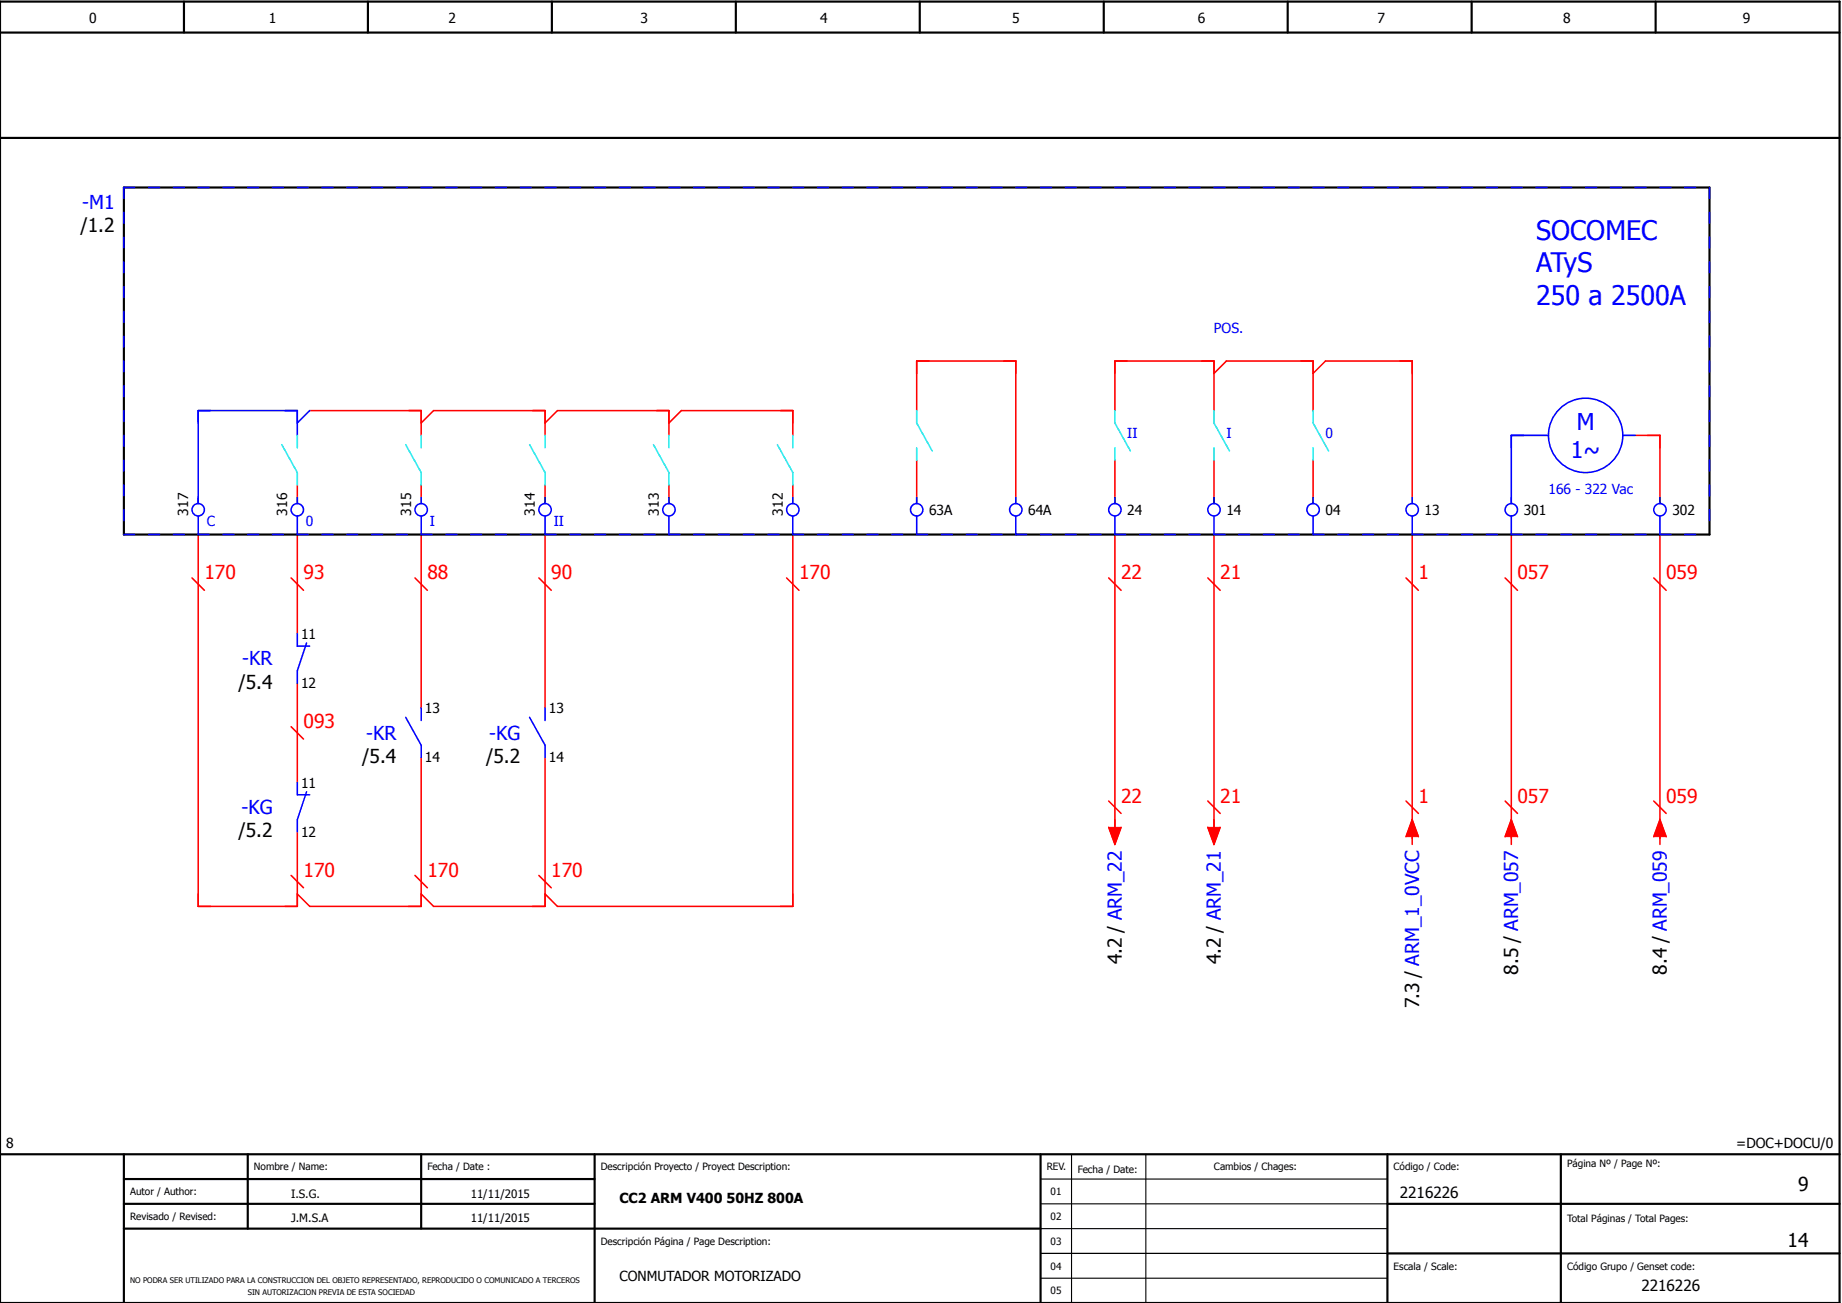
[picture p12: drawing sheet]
<svg xmlns="http://www.w3.org/2000/svg" width="297mm" height="210mm" viewBox="0 0 297 210" stroke-linecap="round" stroke-linejoin="round" font-family="sans-serif">
<g fill="none" stroke="#000" stroke-width=".35">
<path d="M0 5.3h297M0 .3h297v210h-297zM29.7 .3v5M59.4 .3v5M89.1 .3v5M118.8 .3v5M148.5 .3v5M178.2 .3v5M207.9 .3v5M237.6 .3v5M267.3 .3v5M0 22.3h297"/>
<path d="M20 30.3h256v56h-256zM0 186.3h297M20 186.3v24M20 190.3h76M20 194.3h76M20 198.3h148M40 186.3v12M68 186.3v12M96 186.3v24M168 186.3v24M224 194.3h73M224 186.3v24"/>
<path d="M252 186.3v24M224 202.3h73"/>
</g>
<path d="M168 190.3h56M168 194.3h56M168 198.3h56M173 186.3v24M185 186.3v24M168 202.3h56M168 206.3h56" fill="none" stroke="#000" stroke-width=".18"/>
<g fill="none" stroke="#f00" stroke-width=".25">
<path d="M48 78.3v3M50 66.3h18v4M68 78.3v3M68 68.3l2-2h18v4M88 78.3v3M88 68.3l2-2h18v4M108 68.3l2-2h18v4M108 78.3v3M128 78.3v3M148 66.3v-8h16v23M148 74.3v7M180 66.3v-8h16v8"/>
<path d="M180 74.3v7M196 60.3l2-2h14v8M196 74.3v7M212 60.3l2-2h14v23M212 74.3v7M264 70.3h4v11M31 93.3l2 2M32 86.3v60h16v-12M47 93.3l2 2M48 86.3v16M67 93.3l2 2M68 86.3v28"/>
<path d="M87 93.3l2 2M88 86.3v28M127 93.3l2 2M128 86.3v60h-38l-2-2M179 93.3l2 2M180 86.3v49M195 93.3l2 2M196 86.3v49M227 93.3l2 2M228 86.3v50M243 93.3l2 2M244 86.3v50"/>
<path d="M267 93.3l2 2M268 86.3v50M47 117.3l2 2M48 110.3v16M68 122.3v24h-18l-2-2M88 122.3v24h-18l-2-2M179 129.3l2 2M179 133.5l1 2.8 1-2.8M195 129.3l2 2M195 133.5l1 2.8 1-2.8M227 129.3l2 2M227 135l1-2.7 1 2.7"/>
<path d="M243 129.3l2 2M243 135l1-2.7 1 2.7M267 129.3l2 2M267 135l1-2.7 1 2.7M47 141.3l2 2M67 141.3l2 2M87 141.3l2 2"/>
</g>
<g fill="none" stroke="#00f" stroke-width=".25">
<path d="M48 70.3v-4h-16v15M50 66.3l-2 2M250 70.3h-6v11M262 70.3h2M32 83.3v3M48 80.3v1M48 83.3v3M68 80.3v1M68 83.3v3M88 80.3v1M88 83.3v3M108 80.3v1"/>
<path d="M108 83.3v3M128 80.3v1M128 83.3v3M148 80.3v1M148 83.3v3M164 80.3v1M164 83.3v3M180 80.3v1M180 83.3v3M196 80.3v1M196 83.3v3M212 80.3v1"/>
<path d="M212 83.3v3M228 80.3v1M228 83.3v3M244 83.3v3M268 80.3v1M268 83.3v3M48 102.3v2h2M49.5 103.8l-1.5 4.5v2M65.5 115.8l2.5 4.5v2M68 114.3v2M85.5 115.8l2.5 4.5v2M88 114.3v2"/>
<path d="M48 126.3v2h2M49.5 127.8l-1.5 4.5v2"/>
<circle cx="256" cy="70.3" r="6"/>
<circle cx="32" cy="82.3" r="1"/>
<circle cx="48" cy="82.3" r="1"/>
<circle cx="68" cy="82.3" r="1"/>
<circle cx="88" cy="82.3" r="1"/>
<circle cx="108" cy="82.3" r="1"/>
<circle cx="128" cy="82.3" r="1"/>
<circle cx="148" cy="82.3" r="1"/>
<circle cx="164" cy="82.3" r="1"/>
<circle cx="180" cy="82.3" r="1"/>
<circle cx="196" cy="82.3" r="1"/>
<circle cx="212" cy="82.3" r="1"/>
<circle cx="228" cy="82.3" r="1"/>
<circle cx="244" cy="82.3" r="1"/>
<circle cx="268" cy="82.3" r="1"/>
</g>
<path d="M20 30.3h256M20 30.3v56M276 30.3v56M20 86.3h256" fill="none" stroke="#00f" stroke-width=".25" stroke-dasharray="1.7 2.3"/>
<g fill="none" stroke="#0ff" stroke-width=".25">
<path d="M45.5 71.8l2.5 4.5v2M48 70.3v2M65.5 71.8l2.5 4.5v2M68 70.3v2M85.5 71.8l2.5 4.5v2M88 70.3v2M105.5 71.8l2.5 4.5v2M108 70.3v2M125.5 71.8l2.5 4.5v2M128 70.3v2M148 66.3v2l2.5 4.5M148 72.3v2"/>
<path d="M180 66.3v2l2.5 4.5M180 72.3v2M196 66.3v2l2.5 4.5M196 72.3v2M212 66.3v2l2.5 4.5M212 72.3v2"/>
</g>
<g fill="#f00" stroke="#f00" stroke-width=".16">
<path d="M195 133.5h2l-1 2.8z"/>
<path d="M179 133.5h2l-1 2.8z"/>
<path d="M228 132.3l1 2.7h-2z"/>
<path d="M244 132.3l1 2.7h-2z"/>
<path d="M268 132.3l1 2.7h-2z"/>
</g>
<g font-size="4.3" fill="#00f">
<text x="248" y="38.7">SOCOMEC</text>
<text x="248" y="44">ATyS</text>
<text x="248" y="49.2">250 a 2500A</text>
</g>
<g font-size="3.7" fill="#00f">
<text x="254.6" y="69.4">M</text>
<text x="253.6" y="73.9">1~</text>
</g>
<g font-size="3.1" fill="#00f">
<text x="13.3" y="33.8">-M1</text>
<text x="39.1" y="107.4">-KR</text>
<text x="59.1" y="119.4">-KR</text>
<text x="79" y="119.4">-KG</text>
<text x="39" y="131.4">-KG</text>
</g>
<g font-size="3.1">
<text x="13" y="37.5">/1.2</text>
<text x="38.5" y="111.1">/5.4</text>
<text x="58.5" y="123.1">/5.4</text>
<text x="78.5" y="123.1">/5.2</text>
<text x="38.5" y="135.1">/5.2</text>
<text x="181.1" y="155.5" transform="rotate(-90 181.1 155.5)">4.2 / ARM_22</text>
<text x="197.1" y="155.5" transform="rotate(-90 197.1 155.5)">4.2 / ARM_21</text>
<text x="245.1" y="157.3" transform="rotate(-90 245.1 157.3)">8.5 / ARM_057</text>
<text x="269.1" y="157.3" transform="rotate(-90 269.1 157.3)">8.4 / ARM_059</text>
<text x="229.1" y="162.6" transform="rotate(-90 229.1 162.6)">7.3 / ARM_1_0VCC</text>
<text x="290.3" y="192.3">9</text>
<text x="288.6" y="201.3">14</text>
</g>
<g font-size="3.1" fill="#f00">
<text x="33" y="93.5">170</text>
<text x="49" y="93.5">93</text>
<text x="69" y="93.5">88</text>
<text x="89" y="93.5">90</text>
<text x="129" y="93.5">170</text>
<text x="181" y="93.5">22</text>
<text x="197" y="93.5">21</text>
<text x="229" y="93.5">1</text>
<text x="245" y="93.5">057</text>
<text x="269" y="93.5">059</text>
<text x="49" y="117.5">093</text>
<text x="181" y="129.5">22</text>
<text x="197" y="129.5">21</text>
<text x="229" y="129.5">1</text>
<text x="245" y="129.5">057</text>
<text x="269" y="129.5">059</text>
<text x="49" y="141.5">170</text>
<text x="69" y="141.5">170</text>
<text x="89" y="141.5">170</text>
</g>
<g font-size="2.5">
<text x="226" y="193.3">2216226</text>
<text x="265" y="208.3">2216226</text>
</g>
<g font-size="2.2">
<text x="14.4" y="3.7">0</text>
<text x="43.4" y="3.7">1</text>
<text x="72.4" y="3.7">2</text>
<text x="103.4" y="3.7">3</text>
<text x="132.4" y="3.7">4</text>
<text x="163.4" y="3.7">5</text>
<text x="193.4" y="3.7">6</text>
<text x="222.4" y="3.7">7</text>
<text x="252.4" y="3.7">8</text>
<text x="281.4" y="3.7">9</text>
<text x="30.4" y="83.2" transform="rotate(-90 30.4 83.2)">317</text>
<text x="46.4" y="83.2" transform="rotate(-90 46.4 83.2)">316</text>
<text x="66.4" y="83.2" transform="rotate(-90 66.4 83.2)">315</text>
<text x="86.4" y="83.2" transform="rotate(-90 86.4 83.2)">314</text>
<text x="106.4" y="83.2" transform="rotate(-90 106.4 83.2)">313</text>
<text x="126.4" y="83.2" transform="rotate(-90 126.4 83.2)">312</text>
<text x="150" y="83.1">63A</text>
<text x="166" y="83.1">64A</text>
<text x="182" y="83.1">24</text>
<text x="198" y="83.1">14</text>
<text x="214" y="83.1">04</text>
<text x="230" y="83.1">13</text>
<text x="246" y="83.1">301</text>
<text x="270" y="83.1">302</text>
<text x="48.6" y="103.1">11</text>
<text x="48.6" y="111">12</text>
<text x="68.6" y="115.1">13</text>
<text x="88.6" y="115.1">13</text>
<text x="68.6" y="123">14</text>
<text x="88.6" y="123">14</text>
<text x="48.6" y="127.1">11</text>
<text x="48.6" y="135">12</text>
<text x="1" y="185.3">8</text>
<text x="280.3" y="185.3">=DOC+DOCU/0</text>
<text x="100" y="194.1">CC2 ARM V400 50HZ 800A</text>
<text x="100" y="206.7">CONMUTADOR MOTORIZADO</text>
</g>
<g font-size="2.2" fill="#00f">
<text x="196" y="53.7">POS.</text>
<text x="182" y="70.7">II</text>
<text x="198" y="70.7">I</text>
<text x="214" y="70.7">0</text>
<text x="250" y="79.7">166 - 322 Vac</text>
<text x="33.4" y="84.8">C</text>
<text x="49.4" y="84.8">0</text>
<text x="69.4" y="84.8">I</text>
<text x="89.4" y="84.8">II</text>
</g>
<g font-size="1.9">
<text x="47" y="193.3">I.S.G.</text>
<text x="47" y="197.3">J.M.S.A</text>
<text x="76" y="193.3">11/11/2015</text>
<text x="76" y="197.3">11/11/2015</text>
</g>
<g font-size="1.6">
<text x="41" y="188.9">Nombre / Name:</text>
<text x="69" y="188.9">Fecha / Date :</text>
<text x="97" y="188.9">Descripción Proyecto / Proyect Description:</text>
<text x="169" y="188.9">REV.</text>
<text x="174" y="189.3">Fecha / Date:</text>
<text x="196" y="188.9">Cambios / Chages:</text>
<text x="225" y="188.9">Código / Code:</text>
<text x="253" y="188.3">Página Nº / Page Nº:</text>
<text x="21" y="192.9">Autor / Author:</text>
<text x="21" y="196.9">Revisado / Revised:</text>
<text x="169.6" y="192.9">01</text>
<text x="169.6" y="196.9">02</text>
<text x="253" y="197.3">Total Páginas / Total Pages:</text>
<text x="97" y="200.9">Descripción Página / Page Description:</text>
<text x="169.6" y="200.9">03</text>
<text x="169.6" y="208.9">05</text>
<text x="169.6" y="204.9">04</text>
<text x="225" y="204.9">Escala / Scale:</text>
<text x="253" y="204.9">Código Grupo / Genset code:</text>
</g>
<g font-size="1.2">
<text x="21" y="207">NO PODRA SER UTILIZADO PARA LA CONSTRUCCION DEL OBJETO REPRESENTADO, REPRODUCIDO O COMUNICADO A TERCEROS</text>
<text x="40" y="209">SIN AUTORIZACION PREVIA DE ESTA SOCIEDAD</text>
</g>
</svg>
